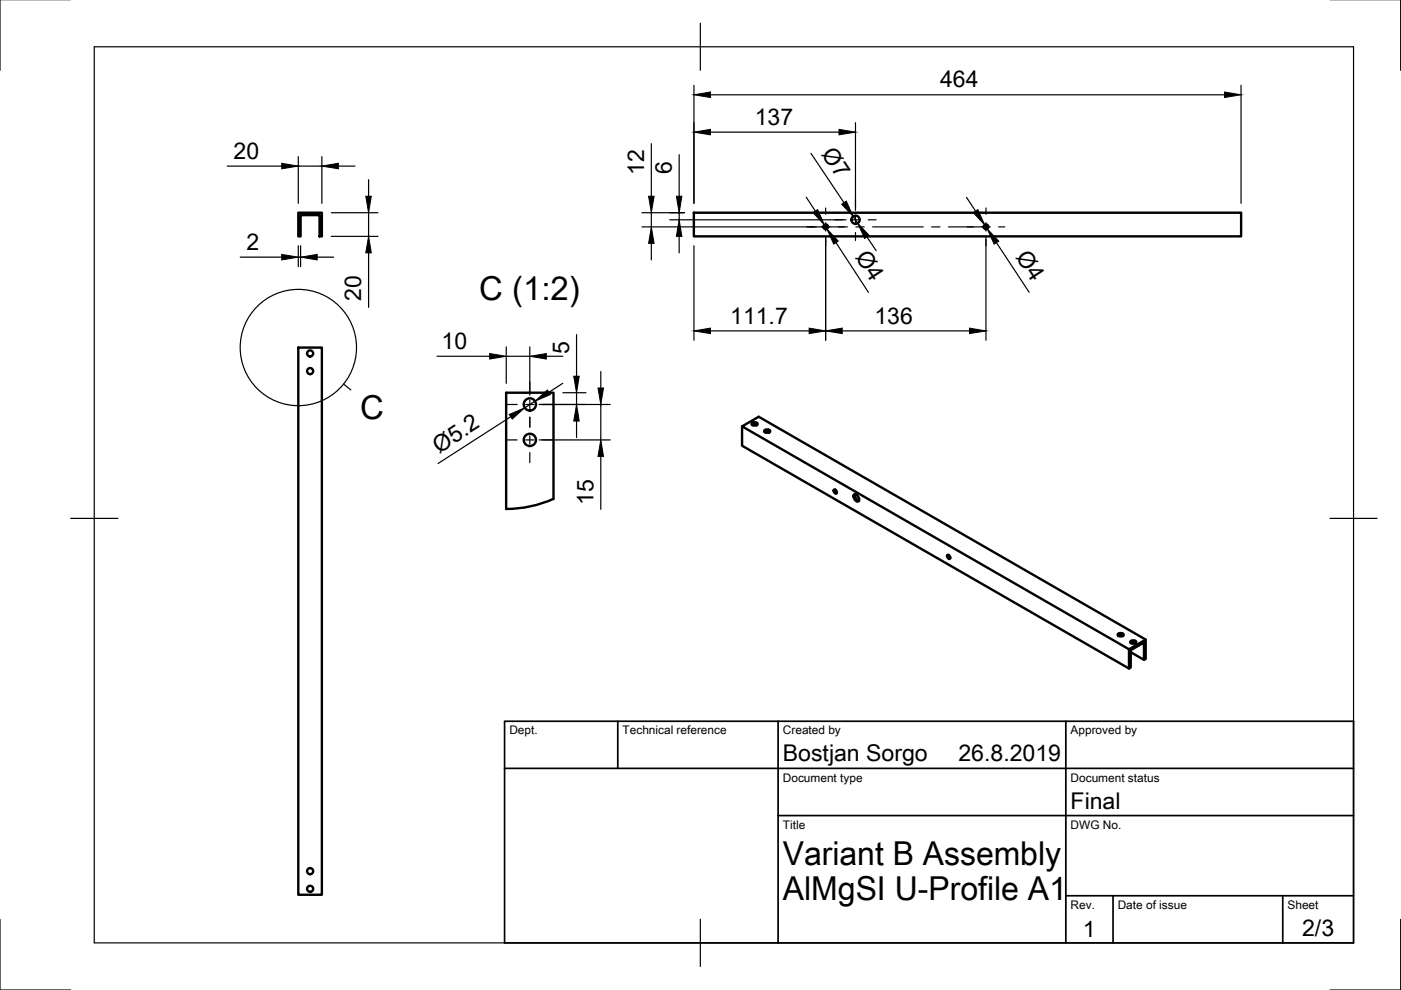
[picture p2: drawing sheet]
<svg xmlns="http://www.w3.org/2000/svg" width="297mm" height="210mm" viewBox="0 0 297 210" stroke-linecap="round" stroke-linejoin="round" font-family="sans-serif">
<!-- layer: Visible -->
<g fill="none" stroke="#000" stroke-width=".51">
<path d="M63.2 45.1h5v5h-.4v-4.5h-4.1v4.5h-.5zM147.1 45.1h116v5h-116zM63.2 73.7h5v116h-5zM107.3 83.3h10v22.5a24.7 24.7 0 0 1-10 2.1zM157.3 90.4v4.1l82.1 47.2 .3-.2v-3.6l2.8-1.7v3.7M159.4 89.8a.71 .71 0 0 1 1.2 .2 .71 .71 0 0 1-1.2-.2zM159.4 90.1l.6-.2 .5 .2M160.5 90.1h.1M162 91.3a.71 .71 0 0 1 1.3 .2 .71 .71 0 0 1-1.3-.2zM162.1 91.6l.6-.1 .5 .1M176.8 103.8l.5 .2 .1 .6-.5-.1zM177.1 103.8l.4 .6"/>
<path d="M181.1 104.8a1.02 1.02 0 0 1 .9 1.5 1.02 1.02 0 0 1-.9-1.5zM181.3 104.8l.2 .8 .6 .6M200.8 117.7l.5 .1 .1 .7-.4-.2zM201.1 117.7l.4 .6M237 134.5a.71 .71 0 0 1 1.2 .2 .71 .71 0 0 1-1.2-.2zM237.1 134.8l.5-.2 .5 .2M239.6 136a.71 .71 0 0 1 1.3 .2 .71 .71 0 0 1-1.3-.2zM239.7 136.3l.6-.1 .5 .1M239.7 138.3l2.8 1.6 .4-.2v-4.1l-82-47.2-3.6 2 82.1 47.3v4M242.9 135.6l-3.5 2.1"/>
<circle cx="175.1" cy="48.1" r=".5"/>
<circle cx="181.4" cy="46.6" r=".88"/>
<circle cx="209.1" cy="48.1" r=".5"/>
<circle cx="65.8" cy="74.9" r=".65"/>
<circle cx="65.8" cy="78.7" r=".65"/>
<circle cx="112.3" cy="93.3" r="1.3"/>
<circle cx="112.3" cy="85.7" r="1.3"/>
<circle cx="65.8" cy="184.7" r=".65"/>
<circle cx="65.8" cy="188.5" r=".65"/>
</g>
<!-- layer: Border -->
<path d="M0 -.1v15M297 -.1v15M20 9.9h267v190h-267zM148.5 4.9v10M15 109.9h10M282 109.9h10M0 194.9v15h15M148.5 194.9v10M297 194.9v15h-15" fill="none" stroke="#000" stroke-width=".25"/>
<!-- layer: TitleBlock -->
<path d="M107 152.9h180v47h-180zM131 152.9v10M165 152.9v47M226 152.9v47M107 162.9h180M165 172.9h122M226 189.9h61M236 189.9v10M272 189.9v10" fill="none" stroke="#000" stroke-width=".36"/>
<!-- layer: Dimensions -->
<g fill="none" stroke="#000" stroke-width=".25">
<path d="M147.1 18.1v25M263.1 18.1v25M48.2 35.2h11.5M63.2 33.2v9.9M63.2 35.2h5M68.2 33.2v9.9M71.7 35.2h3.5M78.1 38.1v3.5M138.1 30.5v11.1M144 32.8v8.8M150.6 20.1h109M150.6 28h27.3"/>
<path d="M171.9 32.5l7 10.5M181.4 26v18.6M50.9 54.5h8.8M63.2 52.1v4.4M63.2 54.5h.5M63.7 52.1v4.4M67.2 54.5h3.5M70.2 45.1h9.9M70.2 50.1h9.9M78.1 45.1v5M78.1 53.6v11.6M136.1 45.1h9"/>
<path d="M136.1 48.1h37M138.1 45.1v3M138.1 51.6v3.5M142 46.6h37.4M144 45.1v1.5M144 50.1v3.5M147.1 52.1v20.1M170.9 41.8l2 3M174.8 47.7l.5 .8M175 50.1v22.1M177.2 51.4l6.9 10.6M180.9 45.9l1 1.4"/>
<path d="M183.8 50.2l2 2.9M204.9 41.8l1.9 3M208.8 47.7l.5 .8M209 50.1v22.1M211.3 51.4l6.9 10.5M92.7 75.5h11.1M107.3 73.5v7.8M107.3 75.5h5M112.3 73.5v10.3M115.8 75.5h3.5M122.2 70.9v8.9M127.4 78.8v3.5"/>
<path d="M150.6 70.2h21M178.6 70.2h26.9M108.3 88.4l-15.4 9.9M113.4 85.1l-2.2 1.4M114.3 85.8h15.1M114.3 93.3h15.1M119.3 81.3l-2.9 1.9M119.3 83.3h4.9M122.2 83.3v2.5M122.2 89.3v3.5M127.4 85.8v7.5M127.4 96.8v11.2"/>
</g>
<g fill="#000" stroke="#000" stroke-width=".21">
<path d="M147.1 20.1l3.5-.6v1.2zM259.6 19.5l3.5 .6-3.5 .6zM59.7 34.6l3.5 .6-3.5 .6zM68.2 35.2l3.5-.6v1.2zM147.1 28l3.5-.6v1.2zM177.9 27.4l3.5 .6-3.5 .6zM59.7 53.9l3.5 .6-3.5 .6zM63.7 54.5l3.5-.6v1.2zM77.6 41.6h1.1l-.6 3.5zM78.1 50.1l.6 3.5h-1.1zM138.1 48.1l.6 3.5h-1.2zM137.5 41.6h1.2l-.6 3.5z"/>
<path d="M144 46.6l.6 3.5h-1.2zM143.4 41.6h1.2l-.6 3.5zM172.4 45.1l1-.7 1.4 3.3zM175.3 48.5l2.4 2.6-.9 .7zM178.5 43.3l.9-.7 1.5 3.3zM181.9 47.3l2.4 2.6-1 .7zM206.4 45.1l.9-.7 1.5 3.3zM209.3 48.5l2.5 2.6-1 .7zM103.8 75l3.5 .5-3.5 .6zM112.3 75.5l3.5-.5v1.1zM121.6 79.8h1.2l-.6 3.5zM147.1 70.2l3.5-.6v1.1z"/>
<path d="M171.6 69.6l3.4 .6-3.4 .5zM175 70.2l3.6-.6v1.1zM205.5 69.6l3.5 .6-3.5 .5zM108 87.9l3.2-1.4-2.6 2.4zM113.4 85.1l2.7-2.4 .6 1zM122.2 85.8l.6 3.5h-1.2zM126.8 82.3h1.2l-.6 3.5zM127.4 93.3l.6 3.5h-1.2z"/>
</g>
<!-- layer: Annotations -->
<g fill="none" stroke="#000" stroke-width=".25">
<path d="M72.8 81.4l1.6 1.3"/>
<circle cx="63.3" cy="73.7" r="12.3"/>
</g>
<!-- layer: Center Lines -->
<g fill="none" stroke="#000" stroke-width=".25">
<path d="M171 48.1h8.7M175 44.1v1.3M175 47.2v1.8M175 50.8v1.3M177 46.6h1.7M180.5 46.6h1.8M181.4 42.2v1.7M181.4 45.7v1.8M181.4 49.3v1.7M181.5 48.1h1.7M184.1 46.6h1.7M185 48.1h10.7"/>
<path d="M197.5 48.1h1.8M201.1 48.1h8.9M209 44.1v1.3M209 47.2v1.8M209 50.8v1.3M211.7 48.1h1.3M107.5 85.8h2.1M107.5 93.3h2.1M111.4 85.8h1.8M111.4 93.3h1.8M112.3 81v2.1M112.3 84.9v1.8"/>
<path d="M112.3 88.4v2.2M112.3 92.4v1.8M112.3 95.9v2.2M115 85.8h2.1M115 93.3h2.1"/>
</g>
<g font-size="7">
<text x="101.6" y="63.6">C (1:2)</text>
<text x="76.4" y="88.9">C</text>
<text x="166" y="183.4">Variant B Assembly</text>
<text x="166" y="190.9">AlMgSI U-Profile A1</text>
</g>
<g font-size="4.9">
<text x="199.3" y="18.5">464</text>
<text x="160" y="26.5">137</text>
<text x="49.5" y="33.6">20</text>
<text x="174" y="32.7" transform="rotate(56 174 32.7)">Ø7</text>
<text x="136.6" y="37.1" transform="rotate(-90 136.6 37.1)">12</text>
<text x="142.4" y="36.8" transform="rotate(-90 142.4 36.8)">6</text>
<text x="52.3" y="53">2</text>
<text x="181.3" y="54.6" transform="rotate(57 181.3 54.6)">Ø4</text>
<text x="215.3" y="54.5" transform="rotate(57 215.3 54.5)">Ø4</text>
<text x="76.6" y="63.8" transform="rotate(-90 76.6 63.8)">20</text>
<text x="154.8" y="68.7">111.7</text>
<text x="185.4" y="68.6">136</text>
<text x="93.6" y="74">10</text>
<text x="120.7" y="75" transform="rotate(-90 120.7 75)">5</text>
<text x="93.1" y="96.2" transform="rotate(-33 93.1 96.2)">Ø5.2</text>
<text x="125.8" y="107" transform="rotate(-90 125.8 107)">15</text>
<text x="166" y="161.4">Bostjan Sorgo</text>
<text x="203.2" y="161.4">26.8.2019</text>
<text x="227" y="171.4">Final</text>
<text x="229.6" y="198.6">1</text>
<text x="276.1" y="198.5">2/3</text>
</g>
<g font-size="2.5">
<text x="108" y="155.7">Dept.</text>
<text x="132" y="155.7">Technical reference</text>
<text x="166" y="155.7">Created by</text>
<text x="227" y="155.7">Approved by</text>
<text x="166" y="165.7">Document type</text>
<text x="227" y="165.7">Document status</text>
<text x="166" y="175.7">Title</text>
<text x="227" y="175.7">DWG No.</text>
<text x="227" y="192.7">Rev.</text>
<text x="237" y="192.7">Date of issue</text>
<text x="273" y="192.7">Sheet</text>
</g>
</svg>
